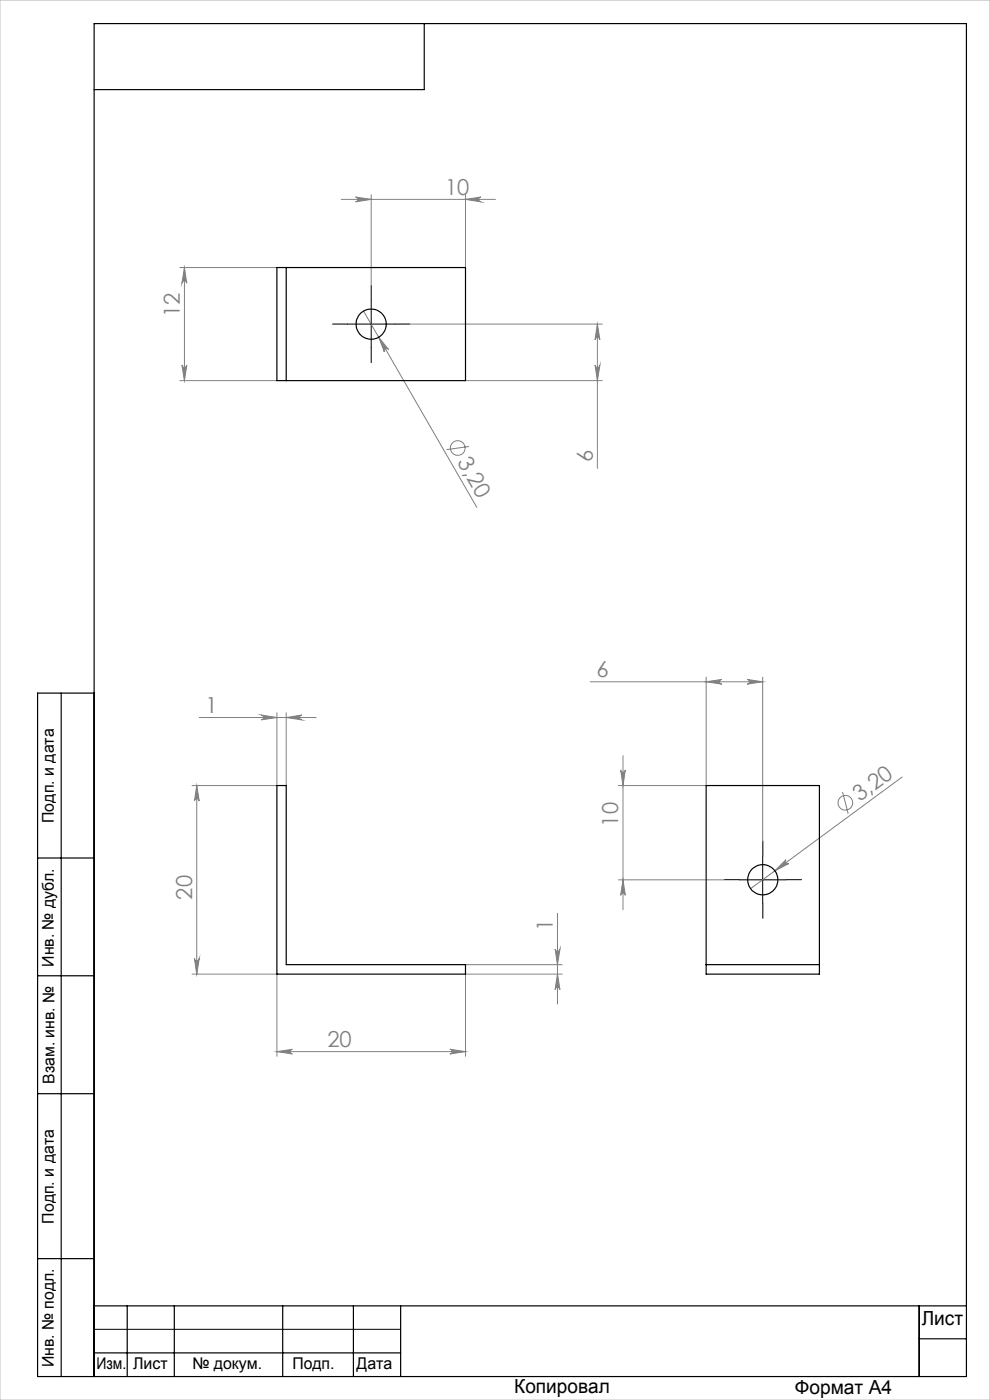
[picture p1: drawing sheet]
<svg xmlns="http://www.w3.org/2000/svg" width="210mm" height="297mm" viewBox="0 0 210 297" stroke-linecap="round" stroke-linejoin="round" font-family="sans-serif">
<g fill="none" stroke="#808080" stroke-width=".21">
<path d="M38.1 56.8h20.6M39.1 56.8v23.9M39.1 56.8l.5 3.3a.51 .51 0 0 0-.5-.5 .51 .51 0 0 0-.5 .5zM72.4 42.3h32.7M75.4 41.8l3.3 .5-3.3 .5a.51 .51 0 0 0 .5-.5 .51 .51 0 0 0-.5-.5zM78.7 41.3v19.3M98.7 42.3l3.3-.5a.51 .51 0 0 0-.4 .5 .51 .51 0 0 0 .4 .5zM98.7 41.3v15.5M38.6 77.5a.51 .51 0 0 0 .5 .4 .51 .51 0 0 0 .5-.4l-.5 3.2zM77.1 66l24 41.6M80.3 71.5l2.1 2.7a.51 .51 0 0 0-.7-.2 .51 .51 0 0 0-.2 .6zM86.9 68.8h40.8"/>
<path d="M126.2 77.5a.51 .51 0 0 0 .5 .4 .51 .51 0 0 0 .5-.4l-.5 3.2zM126.7 68.8v30.5M126.7 68.8l.5 3.3a.51 .51 0 0 0-.5-.5 .51 .51 0 0 0-.5 .5zM38.1 80.7h20.6M98.7 80.7h29M99.5 94.7l-4.8 .7M42.3 152.2h24.8M55.4 151.7l3.3 .5-3.3 .5a.51 .51 0 0 0 .5-.5 .51 .51 0 0 0-.5-.5zM58.7 151.2v15.4h-18M60.7 152.2l3.3-.5a.51 .51 0 0 0-.4 .5 .51 .51 0 0 0 .4 .5zM60.7 151.2v15.4M125.2 144.6h36.6"/>
<path d="M149.8 144.6l3.3-.5a.49 .49 0 0 0-.5 .5 .49 .49 0 0 0 .5 .5zM149.8 143.6v23h-18.6M158.5 144.1l3.3 .5-3.3 .5a.49 .49 0 0 0 .5-.5 .49 .49 0 0 0-.5-.5zM161.8 143.6v34.8M41.7 166.6v40.1M41.7 166.6l.6 3.3a.51 .51 0 0 0-.5-.4 .51 .51 0 0 0-.6 .4zM131.7 163.3a.49 .49 0 0 0 .5 .5 .49 .49 0 0 0 .4-.5l-.4 3.3zM132.2 160.3v32.7M178.7 168l1.2 4.6M191.3 164.8l-32.1 23.7M118.3 193.7v19.3M131.2 186.7h22.4"/>
<path d="M132.2 186.7l.4 3.2a.49 .49 0 0 0-.4-.4 .49 .49 0 0 0-.5 .4zM166.7 182.4a.51 .51 0 0 0 0 .7 .51 .51 0 0 0 .6 .1l-2.9 1.5zM40.7 206.7h18v17.4M41.2 203.3a.51 .51 0 0 0 .6 .5 .51 .51 0 0 0 .5-.5l-.6 3.4zM98.7 204.6h20.5M117.8 201.3a.51 .51 0 0 0 .5 .5 .51 .51 0 0 0 .5-.5l-.5 3.3zM118.3 206.7l.5 3.2a.51 .51 0 0 0-.5-.4 .51 .51 0 0 0-.5 .4zM119.2 206.7h-20.5v17.4M58.7 223.1h40M58.7 223.1l3.3-.5a.49 .49 0 0 0-.4 .5 .49 .49 0 0 0 .4 .5zM95.4 222.6l3.3 .5-3.3 .5a.49 .49 0 0 0 .5-.5 .49 .49 0 0 0-.5-.5z"/>
<circle cx="97.1" cy="95" r="1.55"/>
<circle cx="179.3" cy="170.3" r="1.56"/>
</g>
<path d="M73.7 68.7h-3.2M78.7 63.7v-3.2M78.7 73.7v3.2M83.7 68.7h3.2M156.8 186.6h-3.2M161.8 181.6v-3.2M161.8 191.6v3.2M166.8 186.6h3.2" fill="none" stroke="#000" stroke-width=".21" stroke-dasharray="15.2 1.3 1.3 1.3"/>
<path d="M73.7 68.8h10M78.7 63.8v10M156.8 186.7h10M161.8 181.6v10M20 282h65" fill="none" stroke="#000" stroke-width=".21"/>
<g fill="none" stroke="#000" stroke-width=".25">
<path d="M90 5v14h-70M13 147v145M20 147h-12v145h197v-287h-185v287M8 182h12M8 207h12M8 232h12M8 267h12M20 277h185M27 277v15M37 277v15M60 277v15M75 277v15"/>
<path d="M85 277v15M195 277v15M20 287h65M195 284h10"/>
</g>
<path d="M0 0h210v297h-210z" fill="none" stroke="#c0c0c0" stroke-width=".21"/>
<g fill="#808080">
<path d="M166.7 182.4a.51 .51 0 0 0 0 .7 .51 .51 0 0 0 .6 .1l-2.9 1.5z"/>
<path d="M80.3 71.5l2.1 2.7a.51 .51 0 0 0-.7-.2 .51 .51 0 0 0-.2 .6z"/>
<path d="M158.5 144.1l3.3 .5-3.3 .5a.49 .49 0 0 0 .5-.5 .49 .49 0 0 0-.5-.5zM149.8 144.6l3.3-.5a.49 .49 0 0 0-.5 .5 .49 .49 0 0 0 .5 .5z"/>
<path d="M60.7 152.2l3.3-.5a.51 .51 0 0 0-.4 .5 .51 .51 0 0 0 .4 .5zM55.4 151.7l3.3 .5-3.3 .5a.51 .51 0 0 0 .5-.5 .51 .51 0 0 0-.5-.5z"/>
<path d="M58.7 223.1l3.3-.5a.49 .49 0 0 0-.4 .5 .49 .49 0 0 0 .4 .5zM95.4 222.6l3.3 .5-3.3 .5a.49 .49 0 0 0 .5-.5 .49 .49 0 0 0-.5-.5zM75.4 41.8l3.3 .5-3.3 .5a.51 .51 0 0 0 .5-.5 .51 .51 0 0 0-.5-.5zM98.7 42.3l3.3-.5a.51 .51 0 0 0-.4 .5 .51 .51 0 0 0 .4 .5z"/>
<path d="M118.3 206.7l.5 3.2a.51 .51 0 0 0-.5-.4 .51 .51 0 0 0-.5 .4zM117.8 201.3a.51 .51 0 0 0 .5 .5 .51 .51 0 0 0 .5-.5l-.5 3.3zM38.6 77.5a.51 .51 0 0 0 .5 .4 .51 .51 0 0 0 .5-.4l-.5 3.2zM39.1 56.8l.5 3.3a.51 .51 0 0 0-.5-.5 .51 .51 0 0 0-.5 .5zM132.2 186.7l.4 3.2a.49 .49 0 0 0-.4-.4 .49 .49 0 0 0-.5 .4zM131.7 163.3a.49 .49 0 0 0 .5 .5 .49 .49 0 0 0 .4-.5l-.4 3.3z"/>
<path d="M41.7 166.6l.6 3.3a.51 .51 0 0 0-.5-.4 .51 .51 0 0 0-.6 .4zM41.2 203.3a.51 .51 0 0 0 .6 .5 .51 .51 0 0 0 .5-.5l-.6 3.4z"/>
<path d="M126.7 68.8l.5 3.3a.51 .51 0 0 0-.5-.5 .51 .51 0 0 0-.5 .5zM126.2 77.5a.51 .51 0 0 0 .5 .4 .51 .51 0 0 0 .5-.4l-.5 3.2z"/>
</g>
<g fill="none" stroke="#000" stroke-width=".25">
<path d="M58.7 56.8h40v23.9h-40zM60.7 56.8v23.9M58.7 166.6h2v38h38v2.1h-40zM149.8 166.6h24v40.1h-24zM149.8 204.6h24"/>
<circle cx="78.7" cy="68.8" r="3.2"/>
<circle cx="161.8" cy="186.6" r="3.2"/>
</g>
<g font-size="4.7" fill="#808080">
<text x="94.4" y="41.3">10</text>
<text x="38.1" y="67.3" transform="rotate(-90 38.1 67.3)">12</text>
<text x="96.9" y="98.1" transform="rotate(60 96.9 98.1)">3,20</text>
<text x="125.7" y="98" transform="rotate(-90 125.7 98)">6</text>
<text x="126.5" y="143.6">6</text>
<text x="43.6" y="151.2">1</text>
<text x="182.4" y="170.1" transform="rotate(-36 182.4 170.1)">3,20</text>
<text x="131.2" y="175.4" transform="rotate(-90 131.2 175.4)">10</text>
<text x="40.7" y="190.8" transform="rotate(-90 40.7 190.8)">20</text>
<text x="117.3" y="197.6" transform="rotate(-90 117.3 197.6)">1</text>
<text x="69.5" y="222.1">20</text>
</g>
<g font-size="4.1">
<text x="195.5" y="281.2">Лист</text>
<text x="109.1" y="295.6">Копировал</text>
<text x="168.6" y="295.7">Формат А4</text>
</g>
<g font-size="3.4">
<text x="11.4" y="174.6" transform="rotate(-90 11.4 174.6)">Подп. и дата</text>
<text x="11.4" y="205.1" transform="rotate(-90 11.4 205.1)">Инв. № дубл.</text>
<text x="11.6" y="229.9" transform="rotate(-90 11.6 229.9)">Взам. инв. №</text>
<text x="11.4" y="259.6" transform="rotate(-90 11.4 259.6)">Подп. и дата</text>
<text x="11.4" y="290" transform="rotate(-90 11.4 290)">Инв. № подл.</text>
<text x="20.4" y="290.4">Изм.</text>
<text x="28.2" y="290.4">Лист</text>
<text x="40.8" y="290.4">№ докум.</text>
<text x="62" y="290.4">Подп.</text>
<text x="75.6" y="290.4">Дата</text>
</g>
</svg>
